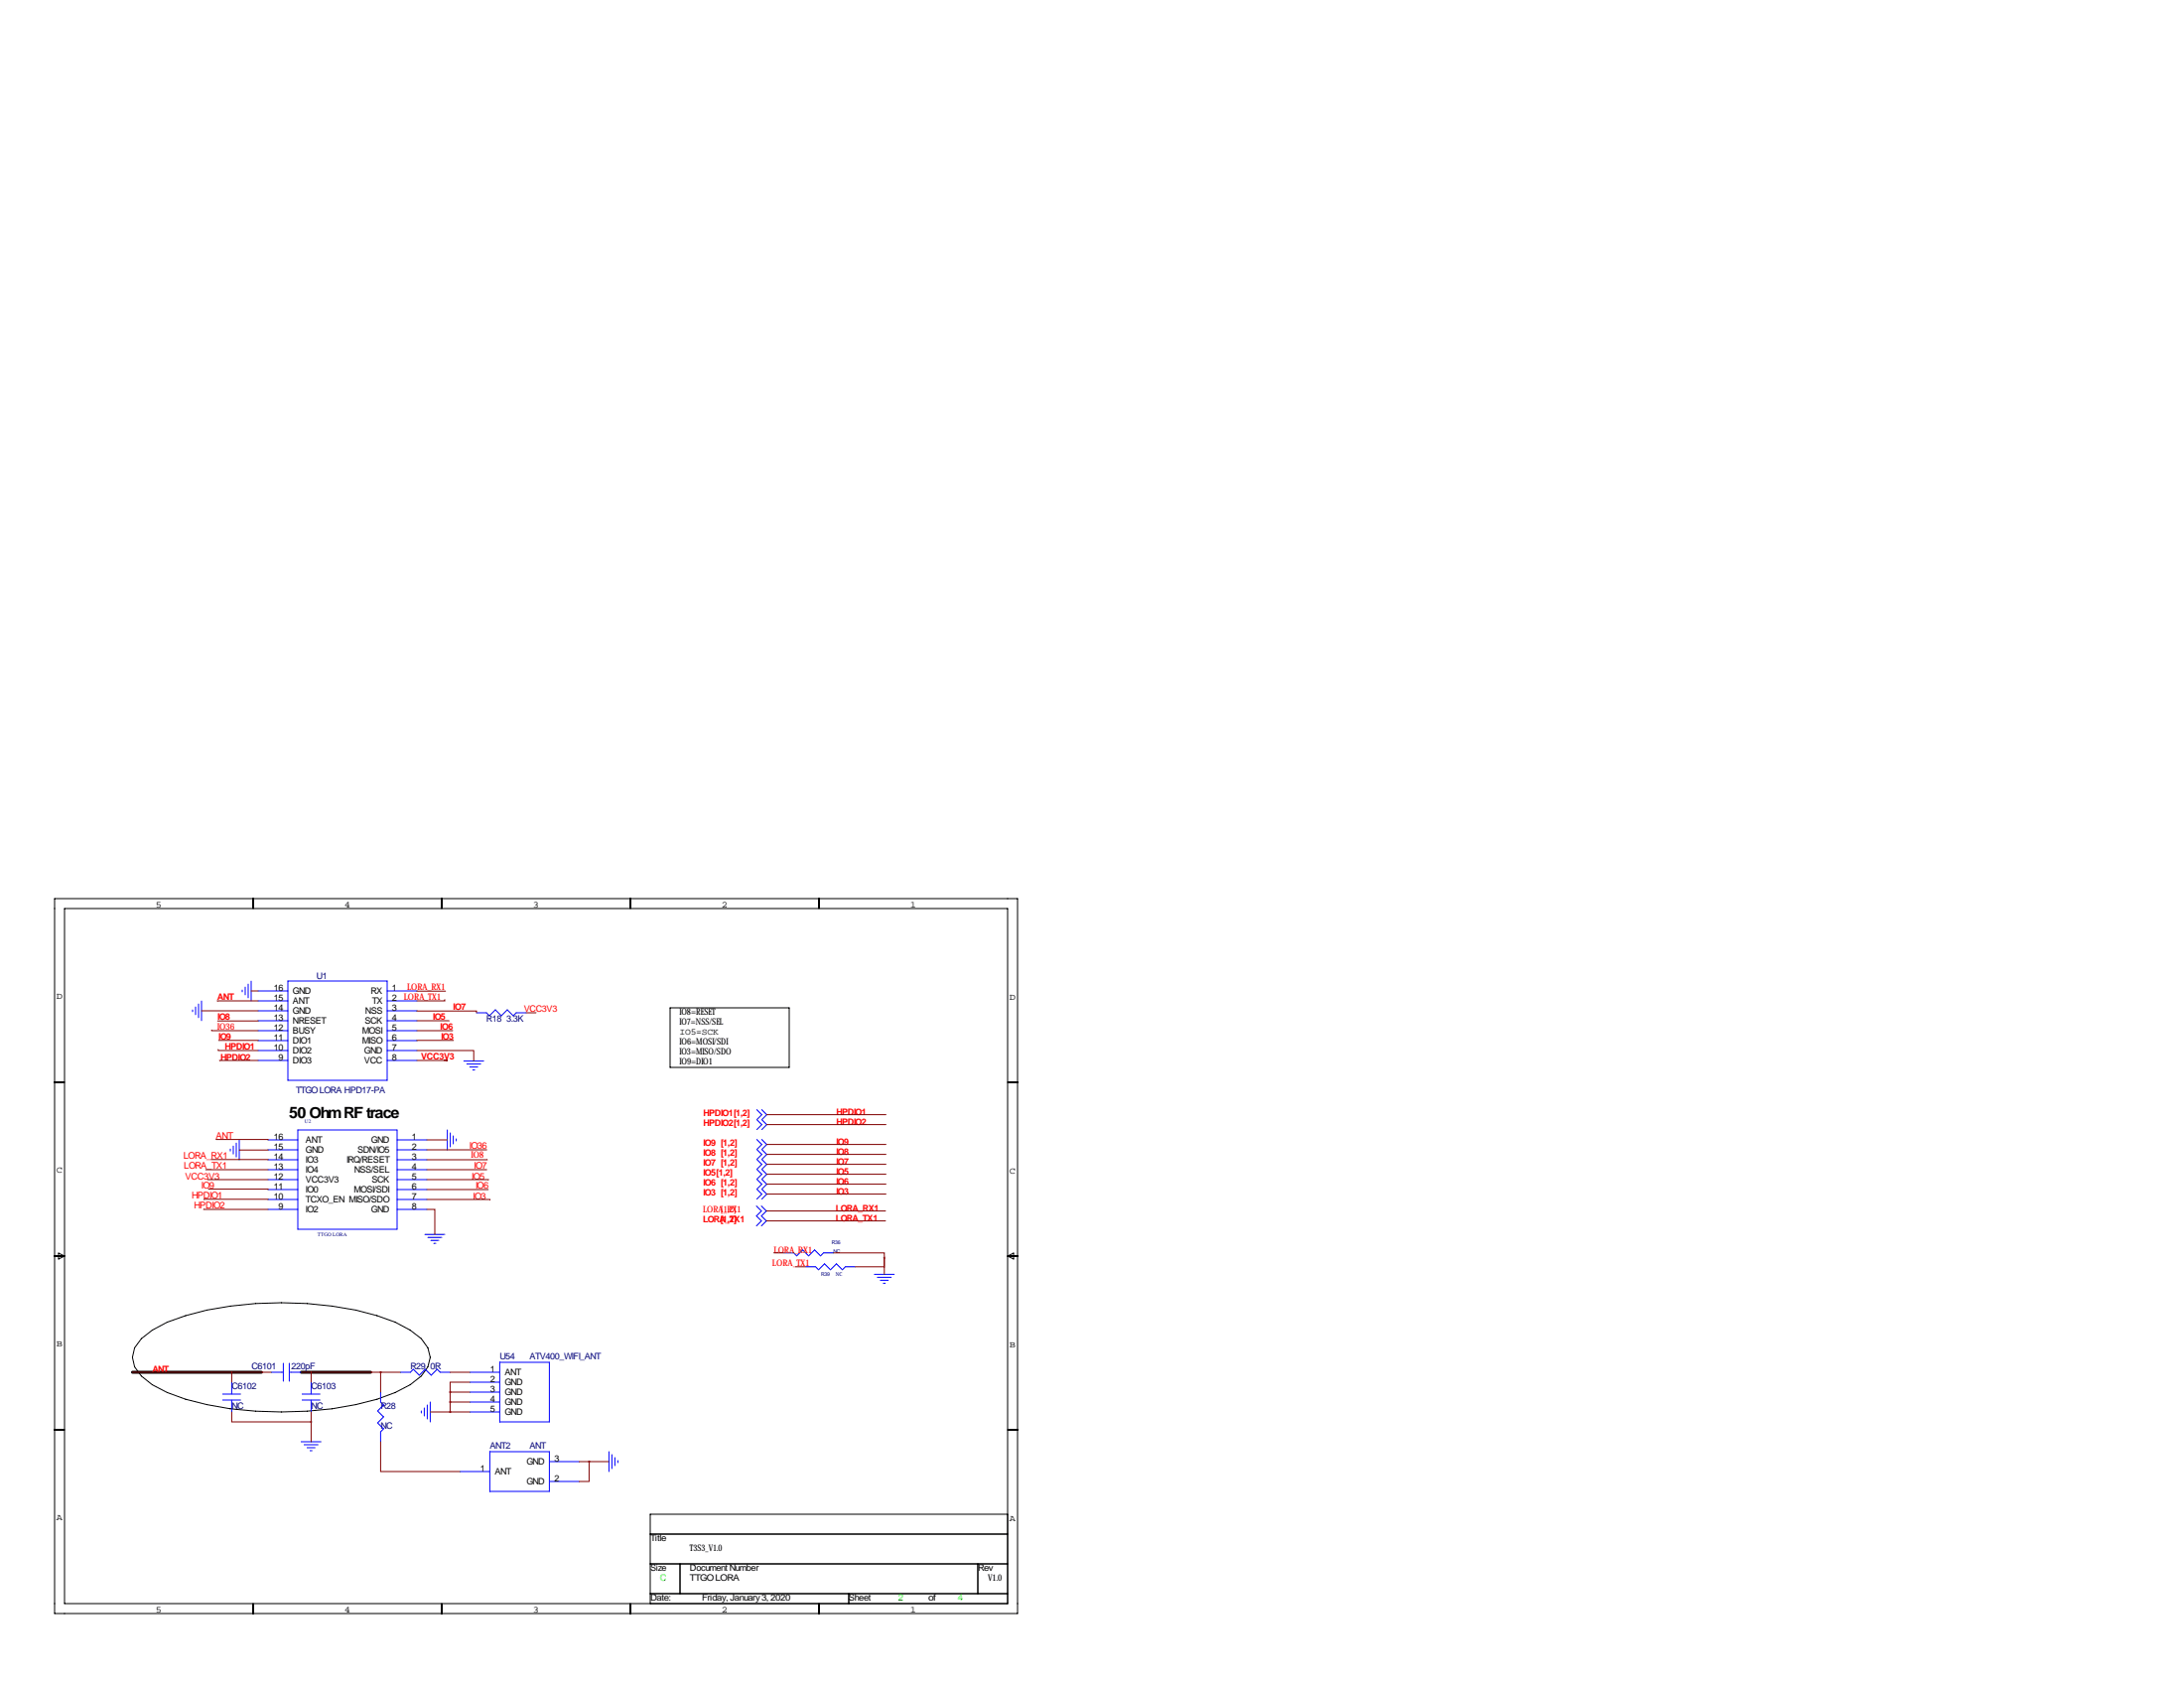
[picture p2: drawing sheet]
<svg xmlns="http://www.w3.org/2000/svg" width="559mm" height="432mm" viewBox="0 0 559 432" stroke-linecap="round" stroke-linejoin="round" font-family="sans-serif">
<g fill="none" stroke="#000" stroke-width=".25">
<path d="M14 229.9h246.3v182.8h-246.3zM16.5 232.4h241.3v177.8h-241.3zM64.8 229.9v2.5M113 229.9v2.5M161.3 229.9v2.5M209.5 229.9v2.5M171.4 257.8h30.5v15.2h-30.5zM14 276.9h2.5M257.8 276.9h2.5M14 321.3h2.5M15 320.5l1.5 .8-1.5 .8zM257.8 321.3h2.5"/>
<path d="M257.8 321.3l1.5-.8v1.6zM36.2 342.4l2.8-2.1 3.8-2.1a84.4 84.4 0 0 1 35.8-4.7 70.8 70.8 0 0 1 22.5 4.7l3.9 2.1 2.8 2.1a6.1 6.1 0 0 1 0 9.6l-2.8 2.2a51.9 51.9 0 0 1-20 6.2 94.6 94.6 0 0 1-37.5-2.5l-4.7-1.7-3.8-2-2.8-2.2a6.1 6.1 0 0 1 0-9.6zM14 365.8h2.5M257.8 365.8h2.5M166.4 392.4h91.4M257.8 387.3h-91.4v22.9M64.8 410.2v2.5M113 410.2v2.5M161.3 410.2v2.5M166.4 400h91.4M166.4 407.7h91.4M174 400v7.7"/>
<path d="M209.5 410.2v2.5M217.2 407.7v2.5M250.2 400v7.7"/>
</g>
<path d="M33.9 351h33M77.1 351h17.7" fill="none" stroke="#000" stroke-width=".76"/>
<g fill="none" stroke="#00f" stroke-width=".25">
<path d="M49.3 258.3v.5M50 257.6v2M50.8 256.8v3.5M51.6 256v5.1M62 253.2v.5M62.7 252.5v2M63.5 251.7v3.6M64.3 251v5M66 253.5h7.7M66 258.6h7.7M66 256h7.7M73.7 251h25.4v25.4h-25.4z"/>
<path d="M99.1 253.5h7.6M99.1 258.6h7.6M99.1 256h7.6M121.9 259.1h2.6l.7 .7 1.5-1.5 1.6 1.5 1.5-1.5 1.5 1.5 .8-.7h2.5M66 268.7h7.7M66 266.2h7.7M66 263.7h7.7M66 261.1h7.7M66 271.3h7.7M99.1 268.7h7.6M99.1 266.2h7.6M99.1 263.7h7.6"/>
<path d="M99.1 261.1h7.6M99.1 271.3h7.6M118.7 271.4h5M119.4 272.2h3.6M120.2 272.9h2M121 273.7h.5M58.9 293.9v.5M59.7 293.2v2M60.5 292.4v3.6M61.2 291.6v5.1M68.6 291.6h7.6M68.6 299.2h7.6"/>
<path d="M68.6 296.7h7.6M68.6 294.1h7.6M76.2 289.1h25.4v25.4h-25.4zM101.6 291.6h7.6M101.6 299.2h7.6M101.6 296.7h7.6M101.6 294.1h7.6M114.5 289.1v5M115.2 289.8v3.6M116 290.6v2M116.7 291.3v.5M193.6 291.5l1.3 1.3-1.3 1.2 1.3 1.3-1.3 1.3 1.3 1.2-1.3 1.3 1.3 1.3-1.3 1.3 1.3 1.2-1.3 1.3 1.3 1.3-1.3 1.2"/>
<path d="M193.6 283.9l1.3 1.2-1.3 1.3 1.3 1.3-1.3 1.3M194.9 291.5l1.3 1.3-1.3 1.2 1.3 1.3-1.3 1.3 1.3 1.2-1.3 1.3 1.3 1.3-1.3 1.3 1.3 1.2-1.3 1.3 1.3 1.3-1.3 1.2M194.9 283.9l1.3 1.2-1.3 1.3 1.3 1.3-1.3 1.3M68.6 306.8h7.6M68.6 304.3h7.6M68.6 301.8h7.6M68.6 309.4h7.6M101.6 306.8h7.6M101.6 304.3h7.6M101.6 301.8h7.6M101.6 309.4h7.6M108.7 315.8h5.1"/>
<path d="M109.5 316.5h3.5M110.2 317.3h2.1M111 318.1h.5M193.5 308.5l1.3 1.3-1.3 1.2 1.3 1.3-1.3 1.3M194.8 308.5l1.3 1.3-1.3 1.2 1.3 1.3-1.3 1.3M200.6 320.5h2.5l.8 .8 1.5-1.6 1.5 1.6 1.5-1.6 1.6 1.6 .7-.8h2.6M206.1 324.1h2.6l.7 .7 1.6-1.5 1.5 1.5 1.5-1.5 1.5 1.5 .8-.7h2.5M223.7 326h5.1M224.5 326.7h3.5M225.2 327.5h2.1M226 328.3h.5M57 356.6h4.6"/>
<path d="M57 358.1h4.6M59.3 353.6v3M59.3 358.1v3.1M69.4 351h3.1M72.5 348.7v4.6M74 351h3.1M74 348.7v4.6M77.3 356.6h4.6M77.3 358.1h4.6M79.6 353.6v3M79.6 358.1v3.1M97.4 356.1v2.5l.7 .8-1.5 1.5 1.5 1.6-1.5 1.5 1.5 1.5-.7 .8v2.5"/>
<path d="M102.5 351h2.5l.8-.7 1.5 1.5 1.5-1.5 1.5 1.5 1.6-1.5 .7 .7h2.6M109.3 359.4v3.6M110.1 358.6v5.1M120.2 351h7.7M120.2 353.6h7.7M120.2 356.1h7.7M120.2 358.6h7.7M127.9 348.5h12.7v15.2h-12.7zM77.1 368.8h5M77.8 369.6h3.6M78.6 370.3h2M79.3 371.1h.6"/>
<path d="M107.8 360.9v.5M108.6 360.2v2M117.7 376.4h7.6M120.2 361.2h7.7M125.3 371.3h15.3v10.2h-15.3zM140.6 379h7.6M140.6 373.9h7.6M155.8 371.3v5.1M156.6 372.1v3.6M157.3 372.9v2M158.1 373.6v.5"/>
</g>
<g fill="none" stroke="#800000" stroke-width=".25">
<path d="M51.6 258.6h14.4M64.3 253.5h1.7M66 256l-10.4 .1M106.7 258.6h15.2v.5M106.7 253.5h7.3M113.8 255.7v.3h-7.1M134.6 259.1h2.6M54.2 263.5v.2h11.8M55.8 268.5v.2h10.2M55.9 266.1l10.1 .1M66 271.3h-9.8M66 261.1l-10.3 .1"/>
<path d="M106.7 261.1l8.2 .1M106.7 268.7h14.5v2.7M106.7 271.3h7.9h-.9M106.7 263.7h9.1M116 266.1l-9.3 .1M52.6 299.2h16M54.1 296.6l14.5 .1M55.3 291.5l13.3 .1M68.6 294.1l-7.4 .1M109.2 291.6h5.3M109.2 299.2h15.4M109.2 294.1h15.4"/>
<path d="M124.7 296.6l-15.5 .1M196.2 285.1h30.5M196.2 292.8h30.5M196.2 287.7h30.5M196.2 295.3h30.5M196.2 297.8h30.5M52.1 309.3l16.5 .1M53.1 301.8h15.5M53.3 304.2l15.3 .1M68.6 306.8l-16.4 .1M109.2 309.4h2.1v6.4M109.2 301.8h15.8"/>
<path d="M109.2 306.8l16.2 .1M109.2 304.3h15.7M196.1 309.8h30.5M196.1 312.3h30.5M196.2 300.4h30.5M196.2 302.9h30.5M196.2 305.5h30.5M198 320.5h2.6M203.6 324.1h2.5M213.3 320.5h13v1.2M226.3 321.7v2.4h-7.5M226.3 321.7v4.3"/>
<path d="M33.9 351h35.5M59.3 351v2.6M77.1 351h25.4M79.6 351v2.6M97.4 351v5.1M115.2 351h5M115.2 356.1h5M115.2 356.1v5.1M115.2 358.6h5M120.2 353.6h-5v2.5M59.3 361.2v2.5h20.3M79.6 361.2v7.6"/>
<path d="M97.4 368.8v7.6h20.3M110.1 361.2h10.1M148.2 373.9h7.6M150.7 373.9v5.1h-2.5"/>
</g>
<path d="M115.1 361.2a.05 .05 0 0 0 .1 0 .05 .05 0 0 0-.1 0zM115.1 358.6a.05 .05 0 0 0 .1 0 .05 .05 0 0 0-.1 0zM115.1 356.1a.05 .05 0 0 0 .1 0 .05 .05 0 0 0-.1 0zM226.2 321.7a.05 .05 0 0 0 .1 0 .05 .05 0 0 0-.1 0z" fill="#800000" stroke="#800000" stroke-width=".51"/>
<text font-size="4" x="74" y="286">50 Ohm RF trace</text>
<g font-size="2.4" fill="#f00">
<text x="55.3" y="291.2">ANT</text>
<text x="120.1" y="293.9">IO36</text>
<text x="46.9" y="296.4">LORA_RX1</text>
<text x="47" y="298.9">LORA_TX1</text>
<text x="121.3" y="299">IO7</text>
<text x="47.4" y="301.7">VCC3V3</text>
<text x="51.5" y="304">IO9</text>
<text x="120.7" y="301.7">IO5</text>
<text x="121.7" y="304">IO6</text>
<text x="49" y="306.6">HPDIO1</text>
<text x="49.6" y="309.1">HPDIO2</text>
<text x="121.1" y="306.8">IO3</text>
</g>
<g font-size="2.3">
<text x="39.8" y="232.2">5</text>
<text x="88.1" y="232.2">4</text>
<text x="136.3" y="232.2">3</text>
<text x="184.6" y="232.2">2</text>
<text x="232.9" y="232.2">1</text>
<text x="14.4" y="255.6">D</text>
<text x="70.1" y="253.5">16</text>
<text x="70.1" y="256">15</text>
<text x="74.9" y="254.3">GND</text>
<text x="74.9" y="256.8">ANT</text>
<text x="94.9" y="254.3">RX</text>
<text x="95.2" y="256.8">TX</text>
<text x="100.3" y="256">2</text>
<text x="100.3" y="253.5">1</text>
<text x="258.3" y="255.8">D</text>
<text x="70.1" y="263.7">12</text>
<text x="70.1" y="258.6">14</text>
<text x="70.1" y="261.1">13</text>
<text x="74.9" y="259.3">GND</text>
<text x="74.9" y="261.9">NRESET</text>
<text x="93.3" y="261.9">SCK</text>
<text x="93.5" y="259.3">NSS</text>
<text x="100.3" y="263.7">5</text>
<text x="100.3" y="261.1">4</text>
<text x="100.3" y="258.6">3</text>
<text x="173.9" y="259.7">IO8=RESET</text>
<text x="173.9" y="262.2">IO7=NSS/SEL</text>
<text x="70.1" y="266.2">11</text>
<text x="70.1" y="268.7">10</text>
<text x="74.9" y="264.4">BUSY</text>
<text x="74.9" y="267">DIO1</text>
<text x="74.9" y="269.5">DIO2</text>
<text x="92.7" y="267">MISO</text>
<text x="92.7" y="264.4">MOSI</text>
<text x="93.2" y="269.5">GND</text>
<text x="100.3" y="268.7">7</text>
<text x="100.3" y="266.2">6</text>
<text x="173.9" y="264.8">IO5=SCK</text>
<text x="173.9" y="267.3">IO6=MOSI/SDI</text>
<text x="173.9" y="269.8">IO3=MISO/SDO</text>
<text x="71.2" y="271.3">9</text>
<text x="74.9" y="272">DIO3</text>
<text x="93.2" y="272">VCC</text>
<text x="100.3" y="271.3">8</text>
<text x="173.9" y="272.4">IO9=DIO1</text>
<text x="70.1" y="291.6">16</text>
<text x="78.2" y="292.4">ANT</text>
<text x="95" y="292.4">GND</text>
<text x="105.4" y="291.6">1</text>
<text x="70.1" y="296.7">14</text>
<text x="70.1" y="299.2">13</text>
<text x="70.1" y="294.1">15</text>
<text x="78.2" y="297.4">IO3</text>
<text x="78.2" y="300">IO4</text>
<text x="78.2" y="294.9">GND</text>
<text x="88.6" y="297.4">IRQ/RESET</text>
<text x="90.6" y="300">NSS/SEL</text>
<text x="91.4" y="294.9">SDN/IO5</text>
<text x="105.4" y="299.2">4</text>
<text x="105.4" y="296.7">3</text>
<text x="105.4" y="294.1">2</text>
<text x="14.4" y="300">C</text>
<text x="70.1" y="301.8">12</text>
<text x="70.1" y="304.3">11</text>
<text x="78.2" y="302.5">VCC3V3</text>
<text x="78.2" y="305.1">IO0</text>
<text x="90.5" y="305.1">MOSI/SDI</text>
<text x="95.1" y="302.5">SCK</text>
<text x="105.4" y="304.3">6</text>
<text x="105.4" y="301.8">5</text>
<text x="258.3" y="300.3">C</text>
<text x="70.1" y="306.8">10</text>
<text x="71.2" y="309.4">9</text>
<text x="78.2" y="307.6">TCXO_EN MISO/SDO</text>
<text x="78.2" y="310.1">IO2</text>
<text x="95" y="310.1">GND</text>
<text x="105.4" y="306.8">7</text>
<text x="105.4" y="309.4">8</text>
<text x="14.4" y="344.5">B</text>
<text x="258.3" y="344.7">B</text>
<text x="125.4" y="351">1</text>
<text x="125.4" y="353.6">2</text>
<text x="129.1" y="351.8">ANT</text>
<text x="125.4" y="356.1">3</text>
<text x="125.4" y="358.6">4</text>
<text x="129.1" y="354.3">GND</text>
<text x="129.1" y="356.9">GND</text>
<text x="129.1" y="359.4">GND</text>
<text x="125.4" y="361.2">5</text>
<text x="129.1" y="362">GND</text>
<text x="122.9" y="376.4">1</text>
<text x="126.6" y="377.2">ANT</text>
<text x="134.7" y="374.7">GND</text>
<text x="141.8" y="373.9">3</text>
<text x="134.7" y="379.7">GND</text>
<text x="141.8" y="379">2</text>
<text x="14.4" y="388.9">A</text>
<text x="258.3" y="389.2">A</text>
<text x="166.4" y="394.2">Title</text>
<text x="166.4" y="401.8">Size</text>
<text x="176.5" y="396.7">T3S3_V1.0</text>
<text x="176.5" y="401.8">Document Number</text>
<text x="250.2" y="401.8">Rev</text>
<text x="176.5" y="404.4">TTGO LORA</text>
<text x="252.7" y="404.4">V1.0</text>
<text x="39.8" y="412.5">5</text>
<text x="88.1" y="412.5">4</text>
<text x="136.3" y="412.5">3</text>
<text x="166.4" y="409.4">Date:</text>
<text x="179.6" y="409.4">Friday, January 3, 2020</text>
<text x="184.6" y="412.5">2</text>
<text x="217.2" y="409.4">Sheet</text>
<text x="232.9" y="412.5">1</text>
<text x="237.5" y="409.4">of</text>
</g>
<g font-size="2.3" fill="#000080">
<text x="81" y="250.4">U1</text>
<text x="124.5" y="261.4">R18</text>
<text x="129.5" y="261.4">3.3K</text>
<text x="75.7" y="279.7">TTGO LORA HPD17-PA</text>
<text x="127.9" y="347.7">U54</text>
<text x="135.5" y="347.7">ATV400_WIFI_ANT</text>
<text x="64.4" y="350.3">C6101</text>
<text x="74.5" y="350.3">220pF</text>
<text x="105" y="350.3">R29</text>
<text x="110.1" y="350.3">0R</text>
<text x="59.3" y="355.3">C6102</text>
<text x="79.6" y="355.3">C6103</text>
<text x="59.3" y="360.4">NC</text>
<text x="79.6" y="360.4">NC</text>
<text x="97.4" y="360.4">R28</text>
<text x="97.4" y="365.5">NC</text>
<text x="125.3" y="370.6">ANT2</text>
<text x="135.5" y="370.6">ANT</text>
</g>
<g font-size="2.3" fill="#f00">
<text x="55.6" y="255.7">ANT</text>
<text x="103.3" y="255.8">LORA_TX1</text>
<text x="104.1" y="253.3">LORA_RX1</text>
<text x="55.6" y="263.4">IO36</text>
<text x="55.7" y="260.9">IO8</text>
<text x="110.8" y="260.9">IO5</text>
<text x="112.7" y="263.4">IO6</text>
<text x="116" y="258.3">IO7</text>
<text x="134.1" y="258.8">VCC3V3</text>
<text x="55.9" y="265.9">IO9</text>
<text x="57.5" y="268.5">HPDIO1</text>
<text x="112.9" y="265.9">IO3</text>
<text x="56.4" y="271.2">HPDIO2</text>
<text x="107.7" y="271">VCC3V3</text>
<text x="179.9" y="285.4">HPDIO1[1,2]</text>
<text x="179.9" y="287.9">HPDIO2[1,2]</text>
<text x="214" y="285.1">HPDIO1</text>
<text x="214" y="287.7">HPDIO2</text>
<text x="179.9" y="293">IO9 [1,2]</text>
<text x="214" y="292.8">IO9</text>
<text x="120.5" y="296.3">IO8</text>
<text x="179.9" y="295.6">IO8 [1,2]</text>
<text x="179.9" y="298.1">IO7 [1,2]</text>
<text x="214" y="295.3">IO8</text>
<text x="214" y="297.8">IO7</text>
<text x="179.9" y="300.6">IO5[1,2]</text>
<text x="179.9" y="303.2">IO6 [1,2]</text>
<text x="179.9" y="305.7">IO3 [1,2]</text>
<text x="214" y="300.4">IO5</text>
<text x="214" y="302.9">IO6</text>
<text x="214" y="305.5">IO3</text>
<text x="179.8" y="310">LORA_RX1</text>
<text x="184.4" y="310">[1,2]</text>
<text x="213.9" y="309.8">LORA_RX1</text>
<text x="179.8" y="312.6">LORA_TX1</text>
<text x="184.4" y="312.6">[1,2]</text>
<text x="213.9" y="312.3">LORA_TX1</text>
<text x="197.6" y="323.7">LORA_TX1</text>
<text x="198" y="320.5">LORA_RX1</text>
<text x="39" y="351">ANT</text>
</g>
<g font-size="2.3" fill="#0f0">
<text x="168.9" y="404.4">C</text>
<text x="229.9" y="409.4">2</text>
<text x="245.1" y="409.4">4</text>
</g>
<g font-size="1.3" fill="#000080">
<text x="78" y="287.3">U2</text>
<text x="81.3" y="316.2">TTGO LORA</text>
<text x="212.9" y="318.3">R36</text>
<text x="213.3" y="320.5">NC</text>
<text x="210.1" y="326.3">R39</text>
<text x="213.8" y="326.4">NC</text>
</g>
</svg>
